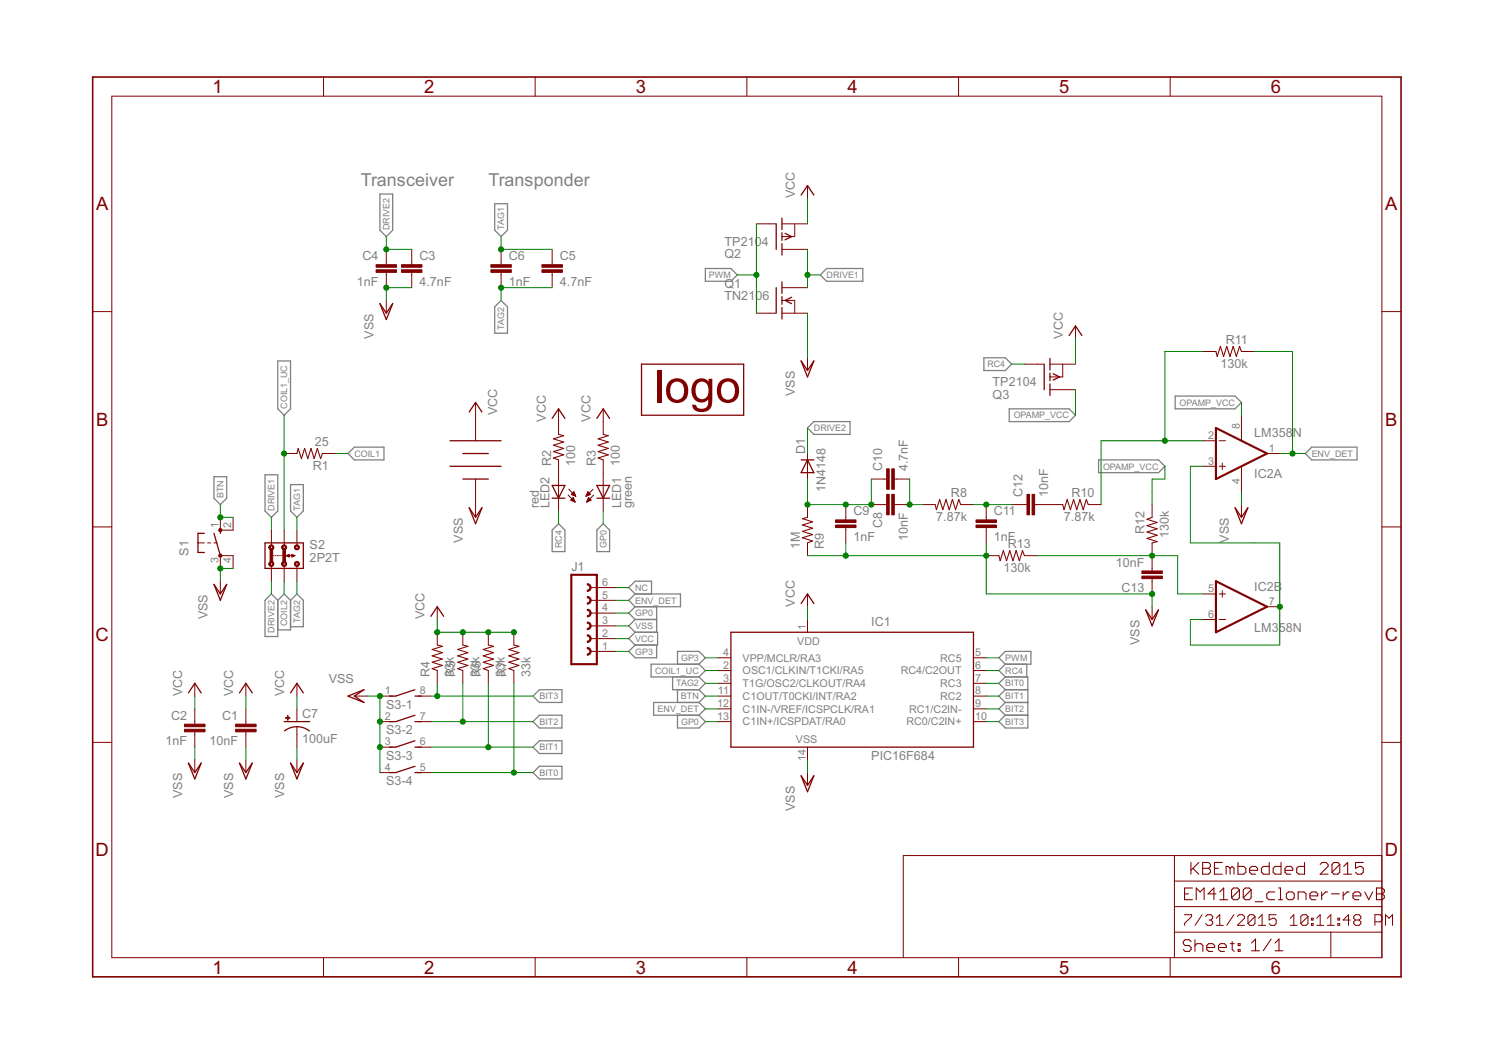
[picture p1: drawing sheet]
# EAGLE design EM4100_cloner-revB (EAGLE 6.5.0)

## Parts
BT1  BAT-HLD-001-THM  [BAT-HLD-001-THM]
C1  10nF  C-EU050-024X044  [C050-024X044]
C2  1nF  C-EU050-024X044  [C050-024X044]
C3  4.7nF  C-EU050-024X044  [C050-024X044]
C4  1nF  C-EU050-024X044  [C050-024X044]
C5  4.7nF  C-EU050-024X044  [C050-024X044]
C6  1nF  C-EU050-024X044  [C050-024X044]
C7  100uF  CPOL-USE2,5-6E  [E2,5-6E]
C8  10nF  C-EU050-024X044  [C050-024X044]
C9  1nF  C-EU050-024X044  [C050-024X044]
C10  4.7nF  C-EU050-024X044  [C050-024X044]
C11  1nF  C-EU050-024X044  [C050-024X044]
C12  10nF  C-EU050-024X044  [C050-024X044]
C13  10nF  C-EU050-024X044  [C050-024X044]
D1  1N4148  DIODE-D-5  [D-5]
IC1  PIC16F684  PIC16F636P  [DIL14]
IC2  LM358N  [DIL08]
J1  FE06-1  [FE06]
LED1  green  LED3MM  [LED3MM]
LED2  red  LED3MM  [LED3MM]
Q1  TN2106  TN0602N3  [TO-92]
Q2  TP2104  TP0602N3  [TO-92]
Q3  TP2104  TP0602N3  [TO-92]
R1  25  R-US_0204/7  [0204/7]
R2  100  R-US_0204/7  [0204/7]
R3  100  R-US_0204/7  [0204/7]
R4  33k  R-US_0204/7  [0204/7]
R5  33k  R-US_0204/7  [0204/7]
R6  33k  R-US_0204/7  [0204/7]
R7  33k  R-US_0204/7  [0204/7]
R8  7.87k  R-US_0204/7  [0204/7]
R9  1M  R-US_0204/7  [0204/7]
R10  7.87k  R-US_0204/7  [0204/7]
R11  130k  R-US_0204/7  [0204/7]
R12  130k  R-US_0204/7  [0204/7]
R13  130k  R-US_0204/7  [0204/7]
S1  10-XX  [B3F-10XX]
S2  2P2T  [2P2T]
S3  DIP04S  [DIP04S]
U$1  KBELOGO-SILK  [KBELOGO-SILK]

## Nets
BIT0: IC1.7(RC3) R7.1 S3.5
BIT1: IC1.8(RC2) R6.1 S3.6
BIT2: IC1.9(RC1/C2IN-) R5.1 S3.7
BIT3: IC1.10(RC0/C2IN+) R4.1 S3.8
BTN: IC1.11(C1OUT/T0CKI/INT/RA2) S1.1(S) S1.2(S1)
COIL1: R1.1
COIL1_UC: IC1.2(OSC1/CLKIN/T1CKI/RA5) R1.2 S2.2.1
COIL2: S2.2.2
DRIVE1: Q1.3(D) Q2.3(D) S2.1.1
DRIVE2: C3.1 C4.1 D1.C S2.1.2
ENV_DET: IC1.12(C1IN-/VREF/ICSPCLK/RA1) IC2.1(A:OUT) J1.5 R11.1
GP0: IC1.13(C1IN+/ICSPDAT/RA0) J1.4 LED1.K(C)
GP3: IC1.4(VPP/MCLR/RA3) J1.1
N$1: LED2.A R2.1
N$2: LED1.A R3.1
N$3: C8.1 C9.1 C10.1 D1.A R9.2
N$5: C8.2 C10.2 R8.2
N$6: C11.1 C12.1 R8.1
N$7: C12.2 R10.2
N$8: IC2.3(A:+IN) IC2.6(B:-IN) IC2.7(B:OUT)
N$9: C13.2 IC2.5(B:+IN) R12.2 R13.1
N$10: IC2.2(A:-IN) R10.1 R11.2
NC: J1.6
OPAMP_VCC: IC2.8(P:V+) Q3.3(D) R12.1
PWM: IC1.5(RC5) Q1.2(G) Q2.2(G)
RC4: IC1.6(RC4/C2OUT) LED2.K(C) Q3.2(G)
TAG1: C5.1 C6.1 S2.3.1
TAG2: C5.2 C6.2 IC1.3(T1G/OSC2/CLKOUT/RA4) S2.3.2
VCC: BT1.+@0(VCC) BT1.+@1(VCC) BT1.+@2(VCC) BT1.+@3(VCC) C1.1 C2.1 C7.+ IC1.1(VDD) J1.2 Q2.1(S) Q3.1(S) R2.2 R3.2 R4.2 R5.2 R6.2 R7.2
VSS: BT1.-(VSS) C1.2 C2.2 C3.2 C4.2 C7.- C9.2 C11.2 C13.1 IC1.14(VSS) IC2.4(P:V-) J1.3 Q1.1(S) R9.1 R13.2 S1.3(P) S1.4(P1) S3.1 S3.2 S3.3 S3.4

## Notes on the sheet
- Transceiver | Transponder
- KBEmbedded 2015
